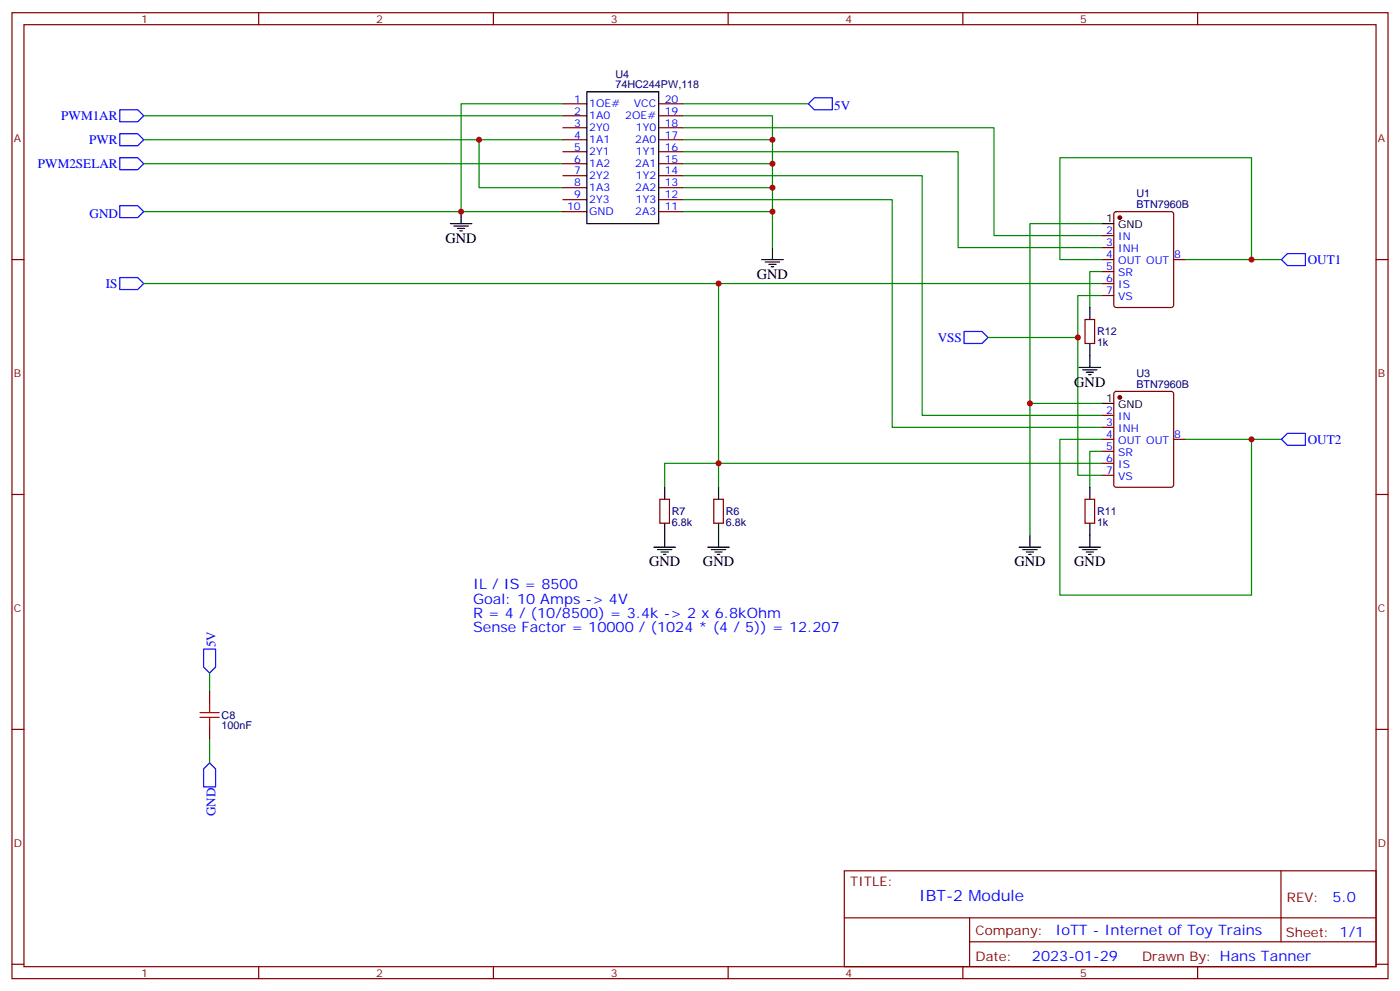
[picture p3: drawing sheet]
<svg xmlns="http://www.w3.org/2000/svg" width="412mm" height="292mm" viewBox="0 0 412 292" stroke-linecap="round" stroke-linejoin="round" font-family="sans-serif">
<g fill="none" stroke="#870000" stroke-width=".35">
<path d="M3.5 3.7h405.4v284.4h-405.4zM7.1 7.3h398.2v277.3h-398.2zM76.2 3.7v3.6M145.3 3.7v3.6M214.5 3.7v3.6M283.6 3.7v3.6M352.8 3.7v3.6M165.8 30.6h7.1M165.8 34.1h7.1M165.8 37.6h7.1M194 30.6h7.1M194 34.1h7.1"/>
<path d="M194 37.6h7.1M165.8 41.1h7.1M165.8 44.7h7.1M165.8 48.2h7.1M165.8 51.7h7.1M165.8 55.2h7.1M165.8 58.8h7.1M194 41.1h7.1M194 44.7h7.1M194 48.2h7.1M194 51.7h7.1M194 55.2h7.1"/>
<path d="M194 58.8h7.1M3.5 76.4h3.6M165.8 62.3h7.1M194 62.3h7.1M324.6 76.4h3.5M324.6 69.4h3.5M324.6 72.9h3.5M324.6 79.9h3.5M328.3 62.5l.5-.2h16.2l.7 .4v27.1l-.4 .7h-16.5l-.7-.4v-27.1zM345.7 76.4h3.5M405.3 76.4h3.6M319.6 94.1h2.8v7h-2.8z"/>
<path d="M324.6 83.5h3.5M324.6 87h3.5M328.3 115.4l.5-.2h16.2l.7 .4v27.1l-.4 .7h-16.5l-.7-.4v-27.1zM324.6 122.3h3.5M324.6 125.8h3.5M324.6 129.3h3.5M324.6 132.9h3.5M324.6 136.4h3.5M324.6 139.9h3.5M345.7 129.3h3.5M3.5 145.6h3.6M194.4 147h2.8v7h-2.8z"/>
<path d="M210.3 147h2.8v7h-2.8zM319.6 147h2.8v7h-2.8zM405.3 145.6h3.6M3.5 214.7h3.6M61.7 203.4v3.5M61.7 214v3.5M405.3 214.7h3.6M248.7 256.3h156.6v28.3h-156.6zM377.3 256.4v20.8M248.7 270.2h156.5M285.6 277.2h119.6M285.6 270.2v14.1"/>
<path d="M3.5 283.8h3.6M76.2 284.6v3.5M145.3 284.6v3.5M214.5 284.6v3.5M283.6 284.6v3.5M352.8 284.6v3.5M405.3 283.8h3.6"/>
</g>
<g fill="#870000" stroke="#870000" stroke-width=".35">
<circle cx="329.8" cy="64.1" r=".53"/>
<circle cx="329.8" cy="117" r=".53"/>
</g>
<g fill="none" stroke="#000" stroke-width=".35">
<path d="M172.9 27h21.1v38.8h-21.1zM132.6 65.8h6.4M133.7 66.5h4.2M134.8 67.2h2.1M135.5 67.9h.7M135.8 62.3v3.5M224.4 76.4h6.3M225.4 77.1h4.3M226.5 77.8h2.1M227.2 78.5h.7M227.5 72.9v3.5M324.6 65.8h3.5"/>
<path d="M321 90.5v3.6M317.9 108.2h6.3M318.9 108.9h4.2M320 109.6h2.1M320.7 110.3h.7M321 101.1v7.1M324.6 118.7h3.5M195.8 143.4v3.6M195.8 154v7.1M211.7 143.4v3.6M211.7 154v7.1M303.4 157.6v3.5"/>
<path d="M321 143.4v3.6M321 154v7.1M192.6 161.1h6.4M193.7 161.8h4.2M194.7 162.5h2.1M195.4 163.2h.7M208.5 161.1h6.3M209.5 161.8h4.3M210.6 162.5h2.1M211.3 163.2h.7M300.2 161.1h6.4M301.3 161.8h4.2"/>
<path d="M302.3 162.5h2.1M303 163.2h.7M317.9 161.1h6.3M318.9 161.8h4.2M320 162.5h2.1M320.7 163.2h.7"/>
</g>
<path d="M35.3 39.4h5.3l1.7 1.7-1.7 1.8h-5.3zM35.3 32.3h5.3l1.7 1.8-1.7 1.7h-5.3zM239.9 28.8h5.3v3.5h-5.3l-1.8-1.7zM35.3 46.4h5.3l1.7 1.8-1.7 1.8h-5.3zM35.3 60.5h5.3l1.7 1.8-1.7 1.8h-5.3zM379.2 74.6h5.3v3.6h-5.3l-1.7-1.8zM35.3 81.7h5.3l1.7 1.8-1.7 1.7h-5.3zM284 97.6h5.3l1.7 1.7-1.7 1.8h-5.3zM379.2 127.6h5.3v3.5h-5.3l-1.7-1.8zM60 191.1h3.5v5.3l-1.8 1.7-1.7-1.7zM61.7 224.6l1.8 1.7v5.3h-3.5v-5.3z" fill="none" stroke="#00f" stroke-width=".35"/>
<g fill="none" stroke="#008700" stroke-width=".35">
<path d="M42.3 34.1h123.5M165.8 30.6h-30v31.7M201.1 37.6h91.7v31.8h31.8M201.1 34.1h26.4v7M201.1 30.6h37M42.3 48.2h123.5M42.3 41.1h123.5M141.1 41.1v14.1h24.7M201.1 41.1h26.4v31.8M201.1 44.7h81.1v28.2h42.4M201.1 51.7h70.5v70.6h53M201.1 58.8h61.7v67h61.8"/>
<path d="M201.1 48.2h26.4M201.1 55.2h26.4M42.3 62.3h123.5M201.1 62.3h26.4M324.6 65.8h-21.2v52.9h21.2M324.6 79.9h-3.6v10.6M324.6 76.4h-12.4v-30h56.5v30h-19.5M368.7 76.4h8.8M42.3 83.5h282.3M211.7 83.5v52.9h112.9M291 99.3h26.5M324.6 87h-7.1v52.9h7.1"/>
<path d="M303.4 118.7v38.9M324.6 132.9h-3.6v10.5M324.6 129.3h-12.4v45.9h56.5v-45.9h-19.5M368.7 129.3h8.8M195.8 143.4v-7h15.9v7M61.7 198.1v5.3M61.7 217.5v7.1"/>
</g>
<path d="M58.9 211.2h5.7M58.9 209.8h5.7M61.7 206.9v2.9M61.7 211.2v2.8" fill="none" stroke="#a10000" stroke-width=".35"/>
<g fill="#c00">
<circle cx="303.4" cy="118.7" r=".88"/>
<circle cx="227.5" cy="48.2" r=".88"/>
<circle cx="227.5" cy="55.2" r=".88"/>
<circle cx="227.5" cy="62.3" r=".88"/>
<circle cx="135.8" cy="62.3" r=".88"/>
<circle cx="141.1" cy="41.1" r=".88"/>
<circle cx="211.7" cy="83.5" r=".88"/>
<circle cx="211.7" cy="136.4" r=".88"/>
<circle cx="227.5" cy="41.1" r=".88"/>
<circle cx="368.7" cy="76.4" r=".88"/>
<circle cx="368.7" cy="129.3" r=".88"/>
<circle cx="317.5" cy="99.3" r=".88"/>
</g>
<text font-size="4.6" fill="#00f" x="270.8" y="265.4">IBT-2 Module</text>
<g font-size="4.2">
<text x="131.2" y="71.5">GND</text>
<text x="223" y="82.1">GND</text>
<text x="316.4" y="113.8">GND</text>
<text x="191.2" y="166.7">GND</text>
<text x="207.1" y="166.7">GND</text>
<text x="298.8" y="166.7">GND</text>
<text x="316.4" y="166.7">GND</text>
</g>
<g font-size="4.2" fill="#00f">
<text x="139.3" y="173.4">IL / IS = 8500</text>
<text x="139.3" y="177.7">Goal: 10 Amps -&gt; 4V</text>
<text x="139.3" y="181.9">R = 4 / (10/8500) = 3.4k -&gt; 2 x 6.8kOhm</text>
<text x="139.3" y="186.1">Sense Factor = 10000 / (1024 * (4 / 5)) = 12.207</text>
<text x="392.5" y="265.6">5.0</text>
<text x="310.9" y="275.2">IoTT - Internet of Toy Trains</text>
<text x="304" y="283">2023-01-29</text>
</g>
<g font-size="3.9" fill="#00f">
<text x="18" y="35.3">PWM1AR</text>
<text x="245.7" y="32.3">5V</text>
<text x="26.2" y="42.4">PWR</text>
<text x="11.2" y="49.4">PWM2SELAR</text>
<text x="26.4" y="64.1">GND</text>
<text x="385.2" y="77.7">OUT1</text>
<text x="31.2" y="84.7">IS</text>
<text x="276.2" y="100.6">VSS</text>
<text x="385.2" y="130.6">OUT2</text>
<text x="63.5" y="190.5" transform="rotate(-90 63.5 190.5)">5V</text>
<text x="63.5" y="240.3" transform="rotate(-90 63.5 240.3)">GND</text>
</g>
<g font-size="3.9" fill="#800">
<text x="250.5" y="260.9">TITLE:</text>
<text x="379.1" y="265.6">REV:</text>
<text x="287.4" y="275.1">Company:</text>
<text x="378.7" y="275.7">Sheet: 1/1</text>
<text x="287.4" y="282.8">Date:</text>
<text x="336.4" y="282.9">Drawn By: Hans Tanner</text>
</g>
<g font-size="3.2" fill="#800">
<text x="41.6" y="6.7">1</text>
<text x="110.8" y="6.7">2</text>
<text x="179.9" y="6.7">3</text>
<text x="249.1" y="6.7">4</text>
<text x="318.2" y="6.7">5</text>
<text x="4.1" y="41.8">A</text>
<text x="405.9" y="41.8">A</text>
<text x="4.1" y="111">B</text>
<text x="405.9" y="111">B</text>
<text x="4.1" y="180.1">C</text>
<text x="405.9" y="180.1">C</text>
<text x="4.1" y="249.3">D</text>
<text x="405.9" y="249.3">D</text>
<text x="41.6" y="287.5">1</text>
<text x="110.8" y="287.5">2</text>
<text x="179.9" y="287.5">3</text>
<text x="249.1" y="287.5">4</text>
<text x="318.2" y="287.5">5</text>
</g>
<g font-size="3.2" fill="#000080">
<text x="181.3" y="22.8">U4</text>
<text x="181.3" y="25.9">74HC244PW,118</text>
<text x="334.8" y="58.1">U1</text>
<text x="334.8" y="61.2">BTN7960B</text>
<text x="323.1" y="101.8">1k</text>
<text x="323.1" y="98.7">R12</text>
<text x="334.8" y="111">U3</text>
<text x="334.8" y="114.1">BTN7960B</text>
<text x="197.9" y="154.7">6.8k</text>
<text x="197.9" y="151.6">R7</text>
<text x="213.8" y="154.7">6.8k</text>
<text x="213.8" y="151.6">R6</text>
<text x="323.1" y="154.7">1k</text>
<text x="323.1" y="151.6">R11</text>
<text x="65.3" y="214.7">100nF</text>
<text x="65.3" y="211.6">C8</text>
</g>
<g font-size="3.2" fill="#00f">
<text x="169.1" y="30.2">1</text>
<text x="169.1" y="33.7">2</text>
<text x="173.6" y="31.6">1OE#</text>
<text x="173.6" y="35.1">1A0</text>
<text x="184.2" y="35.1">2OE#</text>
<text x="186.7" y="31.6">VCC</text>
<text x="195.8" y="33.7">19</text>
<text x="195.8" y="30.2">20</text>
<text x="169.1" y="37.3">3</text>
<text x="169.1" y="40.8">4</text>
<text x="173.6" y="38.7">2Y0</text>
<text x="187.3" y="38.7">1Y0</text>
<text x="195.8" y="40.8">17</text>
<text x="195.8" y="37.3">18</text>
<text x="169.1" y="44.3">5</text>
<text x="169.1" y="47.8">6</text>
<text x="173.6" y="42.2">1A1</text>
<text x="173.6" y="45.7">2Y1</text>
<text x="187.1" y="42.2">2A0</text>
<text x="187.3" y="45.7">1Y1</text>
<text x="195.8" y="47.8">15</text>
<text x="195.8" y="44.3">16</text>
<text x="169.1" y="51.4">7</text>
<text x="173.6" y="49.2">1A2</text>
<text x="173.6" y="52.8">2Y2</text>
<text x="187.1" y="49.2">2A1</text>
<text x="187.3" y="52.8">1Y2</text>
<text x="195.8" y="51.4">14</text>
<text x="169.1" y="54.9">8</text>
<text x="169.1" y="58.4">9</text>
<text x="173.6" y="56.3">1A3</text>
<text x="173.6" y="59.8">2Y3</text>
<text x="187.1" y="56.3">2A2</text>
<text x="187.3" y="59.8">1Y3</text>
<text x="195.8" y="58.4">12</text>
<text x="195.8" y="54.9">13</text>
<text x="167.1" y="61.9">10</text>
<text x="173.6" y="63.4">GND</text>
<text x="187.1" y="63.4">2A3</text>
<text x="195.8" y="61.9">11</text>
<text x="325.9" y="69">2</text>
<text x="329.4" y="70.8">IN</text>
<text x="325.9" y="72.5">3</text>
<text x="325.9" y="76.1">4</text>
<text x="329.4" y="74.3">INH</text>
<text x="329.4" y="77.8">OUT OUT</text>
<text x="345.9" y="76.1">8</text>
<text x="325.9" y="79.6">5</text>
<text x="325.9" y="83.1">6</text>
<text x="329.4" y="81.4">SR</text>
<text x="325.9" y="86.6">7</text>
<text x="329.4" y="84.9">IS</text>
<text x="329.4" y="88.4">VS</text>
<text x="325.9" y="121.9">2</text>
<text x="325.9" y="125.4">3</text>
<text x="329.4" y="123.7">IN</text>
<text x="325.9" y="129">4</text>
<text x="329.4" y="127.2">INH</text>
<text x="329.4" y="130.7">OUT OUT</text>
<text x="345.9" y="129">8</text>
<text x="325.9" y="132.5">5</text>
<text x="325.9" y="136">6</text>
<text x="329.4" y="134.3">SR</text>
<text x="329.4" y="137.8">IS</text>
<text x="325.9" y="139.6">7</text>
<text x="329.4" y="141.3">VS</text>
</g>
<g font-size="3.2">
<text x="325.9" y="65.5">1</text>
<text x="329.4" y="67.2">GND</text>
<text x="325.9" y="118.4">1</text>
<text x="329.4" y="120.2">GND</text>
</g>
</svg>
